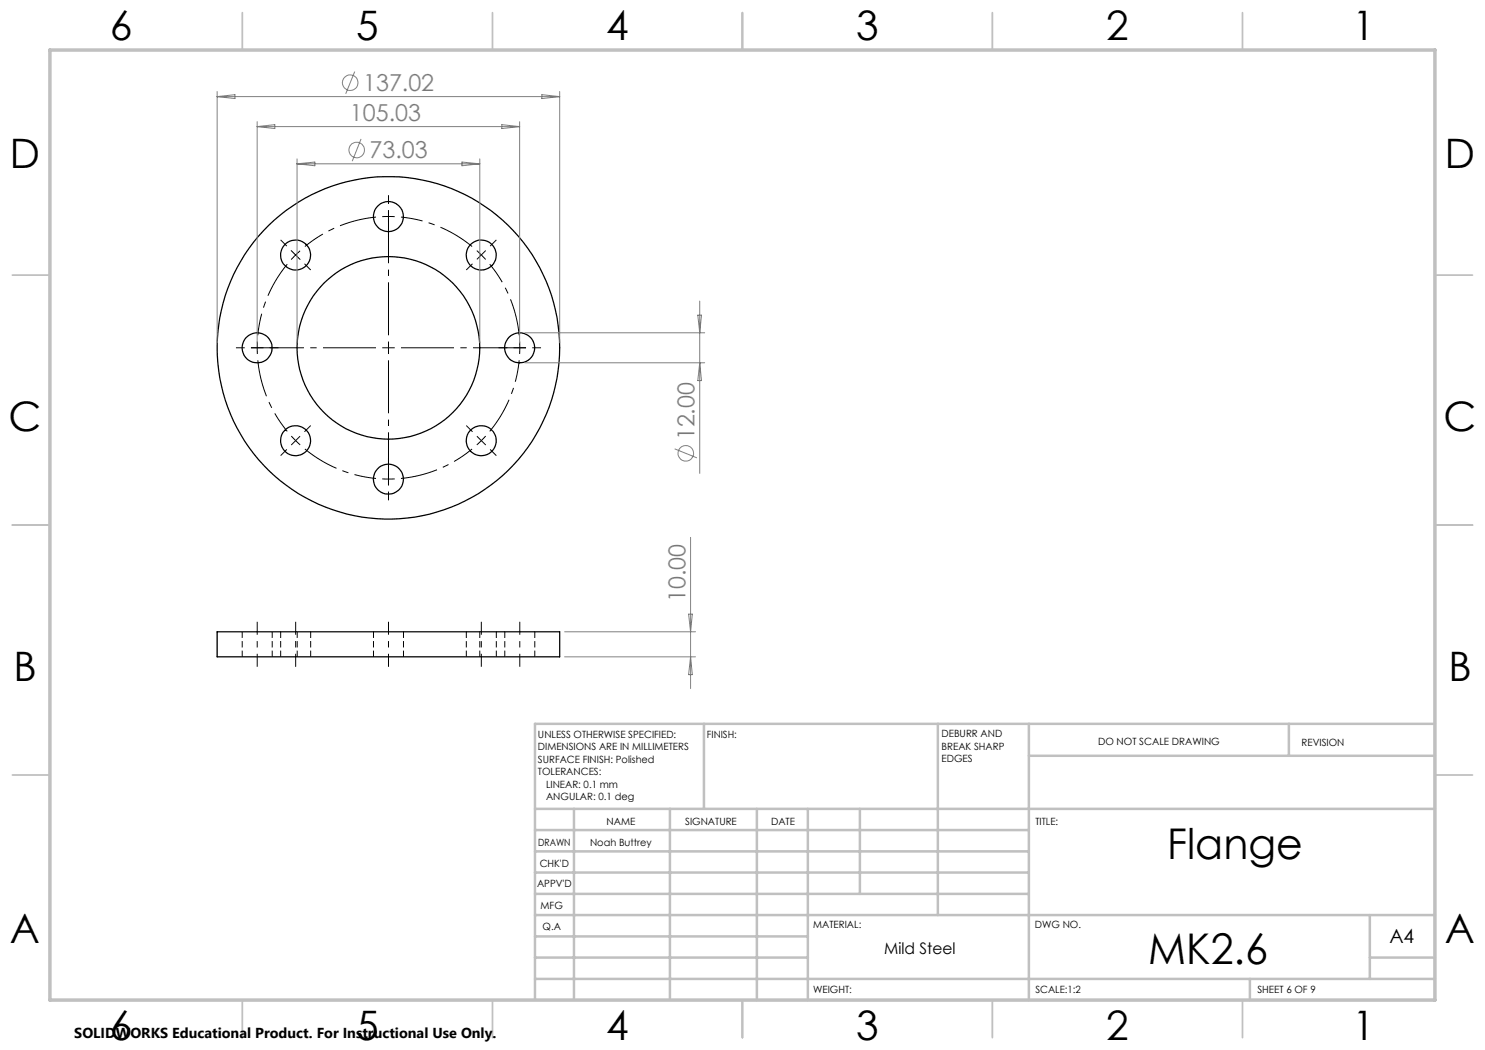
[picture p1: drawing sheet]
<svg xmlns="http://www.w3.org/2000/svg" width="297mm" height="210mm" viewBox="0 0 297 210" stroke-linecap="round" stroke-linejoin="round" font-family="sans-serif">
<g fill="none" stroke="#000" stroke-width=".25">
<path d="M43.4 126.4h68.5v5h-68.5z"/>
<circle cx="59.1" cy="51" r="2.99"/>
<circle cx="77.7" cy="43.3" r="3"/>
<circle cx="96.2" cy="51" r="2.99"/>
<circle cx="51.4" cy="69.6" r="3"/>
<circle cx="77.7" cy="69.6" r="34.3"/>
<circle cx="77.7" cy="69.6" r="18.3"/>
<circle cx="103.9" cy="69.6" r="2.99"/>
<circle cx="59.1" cy="88.2" r="2.99"/>
<circle cx="77.7" cy="95.8" r="2.99"/>
<circle cx="96.2" cy="88.1" r="2.99"/>
</g>
<path d="M48.4 126.4v5M54.4 131.4v-5M56.1 126.4v5M59.4 126.4v5M62.1 131.4v-5M74.7 126.4v5M80.7 131.4v-5M93.3 126.4v5M96 131.4v-5M99.3 131.4v-5M101 126.4v5M107 131.4v-5" fill="none" stroke="#000" stroke-width=".2" stroke-dasharray="1.3 .6" stroke-linecap="butt"/>
<g fill="none" stroke="#808080" stroke-width=".2">
<path d="M43.4 18.3v50.3M43.4 19.3h68.5M43.4 19.3l3.6-.4v.8zM70.9 14.3l-1.8 4.5M108.4 18.9l3.5 .4-3.5 .4zM111.9 18.3v50.3M51.4 24.3v44.3M51.4 25.3h52.5M51.4 25.3l3.6-.4v.8zM59.4 31.8v36.8M59.4 32.8h36.6M59.4 32.8l3.6-.4v.8z"/>
<path d="M72.2 27.8l-1.8 4.4M92.4 32.4l3.6 .4-3.6 .4zM96 31.8v36.8M100.4 24.9l3.5 .4-3.5 .4zM103.9 24.3v44.3M105 66.6h35.9M105 72.6h35.9M139.6 63h.7l-.4 3.6zM139.9 60.2v34.5M139.9 72.6l.4 3.5h-.7zM134.9 89.8l4.5 1.8M138.1 107.5v30.2"/>
<path d="M112.9 131.4h26.2M112.9 126.4h26.2M137.7 122.8h.8l-.4 3.6zM138.1 131.4l.4 3.5h-.8z"/>
<circle cx="70.1" cy="16.5" r="1.55"/>
<circle cx="71.3" cy="30" r="1.55"/>
<circle cx="137.2" cy="90.7" r="1.55"/>
</g>
<g fill="none" stroke="#000" stroke-width=".2" stroke-dasharray="15.2 1.3 1.3 1.3" stroke-linecap="butt">
<path d="M57.4 49.2l-1.3-1.2M60.9 52.8l1.2 1.2M77.7 43.3h-1.3M77.7 43.3h1.2M77.7 43.3v-1.3M77.7 43.3v1.2M77.7 40.8v-1.8M77.7 45.8v1.7M94.5 52.8l-1.2 1.2M96.3 51l-.9-.9M96.3 51l.8 .9M96.3 51l.8-.9"/>
<path d="M96.3 51l-.9 .9M98 49.2l1.3-1.2M48.9 69.6h-1.7M51.4 69.6l.1 1.2M51.4 69.6l.1-1.3M51.4 69.6h-1.2M51.4 69.6h1.3M53.9 69.6h1.8M77.7 69.6v-1.3M77.7 69.6h-1.3M77.7 69.6v1.2M77.7 69.6h1.2"/>
<path d="M101.5 69.6h-1.8M104 69.6l-.1-1.3M104 69.6l-.1 1.2M104 69.6h1.2M104 69.6h-1.3M106.5 69.6h1.7M57.4 89.9l-1.3 1.2M59.1 88.1l.9 .9M59.1 88.1l-.8-.9M59.1 88.1l-.9 .9M59.1 88.1l.9-.9M60.9 86.4l1.2-1.3"/>
<path d="M77.7 95.8h1.2M77.7 95.8h-1.3M77.7 95.8v1.3M77.7 95.8v-1.2M77.7 98.3v1.8M77.7 93.3v-1.7M94.5 86.4l-1.2-1.3M96.3 88.1l.8-.9M96.3 88.1l-.9 .9M96.3 88.1l.8 .9M96.3 88.1l-.9-.9M98 89.9l1.3 1.2"/>
</g>
<path d="M57.5 52.8a26.3 26.3 0 0 0-5.9 14.3M75.2 43.4a26.3 26.3 0 0 0-14.2 5.9M94.4 49.3a26.3 26.3 0 0 0-14.2-5.9M51.6 72.1a26.3 26.3 0 0 0 5.9 14.2M103.8 67.1a26.3 26.3 0 0 0-5.9-14.3M61 89.8a26.3 26.3 0 0 0 14.2 5.9M80.2 95.7a26.3 26.3 0 0 0 14.2-5.9M97.9 86.3a26.3 26.3 0 0 0 5.9-14.2" fill="none" stroke="#000" stroke-width=".2" stroke-dasharray="15.2 1.3 1.3 1.3" stroke-dashoffset="7.8" stroke-linecap="butt"/>
<path d="M58.2 50.1l1.8 1.8M60 50.2l-1.8 1.7" fill="none" stroke="#000" stroke-width=".2"/>
<path d="M75.2 69.6h-25M77.7 67.1v-25.1M77.7 72.1v25M80.2 69.6h25" fill="none" stroke="#000" stroke-width=".2" stroke-dasharray="15.2 1.3 1.3 1.3" stroke-dashoffset="4.6" stroke-linecap="butt"/>
<path d="M51.4 133.4v-9M59.1 133.4v-9M77.7 124.4v9M96.3 133.4v-9M104 133.4v-9" fill="none" stroke="#000" stroke-width=".2" stroke-dasharray="15.2 1.3 1.3 1.3" stroke-dashoffset="12.6" stroke-linecap="butt"/>
<g fill="none" stroke="#c0c0c0" stroke-width=".35">
<path d="M48.5 2.5v7.5M98.5 2.5v7.5M148.5 2.5v7.5M198.5 2.5v7.5M248.5 2.5v7.5M2.5 55h7.5M287 55h7.5M2.5 105h7.5M287 105h7.5M2.5 155h7.5M287 155h7.5M48.5 200v7.5"/>
<path d="M98.5 200v7.5M148.5 200v7.5M198.5 200v7.5M248.5 200v7.5"/>
</g>
<g fill="none" stroke="#c0c0c0" stroke-width=".5">
<path d="M140.8 144.8v17M187.6 144.8v38.2M205.8 144.8v55.2M205.8 151.2h81.2M257.8 144.8v6.4M287 144.8h-180v55.2M107 161.8h180M107 178.8h98.8M107 174.5h98.8M107 170.3h98.8M107 166h98.8M114.8 161.8v38.2"/>
<path d="M134 161.8v38.2M151.4 161.8v38.2M161.6 161.8v38.2M172 161.8v17M107 195.8h180M107 191.5h54.6M107 187.3h54.6M107 183h180M250 195.8v4.2M274 191.5h13M274 183v12.8"/>
</g>
<path d="M10 10h277v190h-277z" fill="none" stroke="#c0c0c0" stroke-width=".7"/>
<g font-size="8.5">
<text x="233.4" y="171.8">Flange</text>
<text x="229.7" y="192.7">MK2.6</text>
</g>
<g font-size="8.1">
<text x="22" y="8">6</text>
<text x="71.2" y="8">5</text>
<text x="121.2" y="8">4</text>
<text x="171.3" y="8">3</text>
<text x="221.3" y="8">2</text>
<text x="270.5" y="8">1</text>
<text x="2" y="33.6">D</text>
<text x="289" y="33.6">D</text>
<text x="1.7" y="86.1">C</text>
<text x="288.7" y="86.1">C</text>
<text x="2.7" y="136.1">B</text>
<text x="289.7" y="136.1">B</text>
<text x="2" y="188.6">A</text>
<text x="289" y="188.6">A</text>
<text x="22" y="208">6</text>
<text x="71.2" y="208">5</text>
<text x="121.2" y="208">4</text>
<text x="171.3" y="208">3</text>
<text x="221.3" y="208">2</text>
<text x="270.5" y="208">1</text>
</g>
<g font-size="4.7" fill="#808080">
<text x="72.6" y="18.2">137.02</text>
<text x="70" y="24.3">105.03</text>
<text x="73.9" y="31.7">73.03</text>
<text x="138.9" y="88.1" transform="rotate(-90 138.9 88.1)">12.00</text>
<text x="137.1" y="120.4" transform="rotate(-90 137.1 120.4)">10.00</text>
</g>
<text font-size="3.9" x="277.9" y="188.5">A4</text>
<text font-size="3.2" x="176.8" y="190.9">Mild Steel</text>
<text font-size="2.9" x="14.9" y="207.6">SOLIDWORKS Educational Product. For Instructional Use Only.</text>
<g font-size="2">
<text x="107.6" y="147.6">UNLESS OTHERWISE SPECIFIED:</text>
<text x="141.4" y="147.6">FINISH:</text>
<text x="188.3" y="147.5">DEBURR AND</text>
<text x="188.3" y="150">BREAK SHARP</text>
<text x="219.6" y="149">DO NOT SCALE DRAWING</text>
<text x="260.3" y="149.2">REVISION</text>
<text x="107.6" y="150.1">DIMENSIONS ARE IN MILLIMETERS</text>
<text x="107.6" y="152.6">SURFACE FINISH: Polished</text>
<text x="107.6" y="155.1">TOLERANCES:</text>
<text x="188.3" y="152.5">EDGES</text>
<text x="109.2" y="157.6">LINEAR: 0.1 mm</text>
<text x="109.2" y="160.1">ANGULAR: 0.1 deg</text>
<text x="121.3" y="165">NAME</text>
<text x="137" y="164.9">SIGNATURE</text>
<text x="154.2" y="164.9">DATE</text>
<text x="207.1" y="164.9">TITLE:</text>
<text x="107.6" y="169.1">DRAWN</text>
<text x="107.9" y="173.3">CHK'D</text>
<text x="118" y="169.1">Noah Buttrey</text>
<text x="107.4" y="177.4">APPV'D</text>
<text x="108.1" y="181.8">MFG</text>
<text x="108.5" y="186">Q.A</text>
<text x="162.6" y="185.5">MATERIAL:</text>
<text x="207" y="185.5">DWG NO.</text>
<text x="162.6" y="198.5">WEIGHT:</text>
<text x="207.1" y="198.6">SCALE:1:2</text>
<text x="251.5" y="198.6">SHEET 6 OF 9</text>
</g>
</svg>
